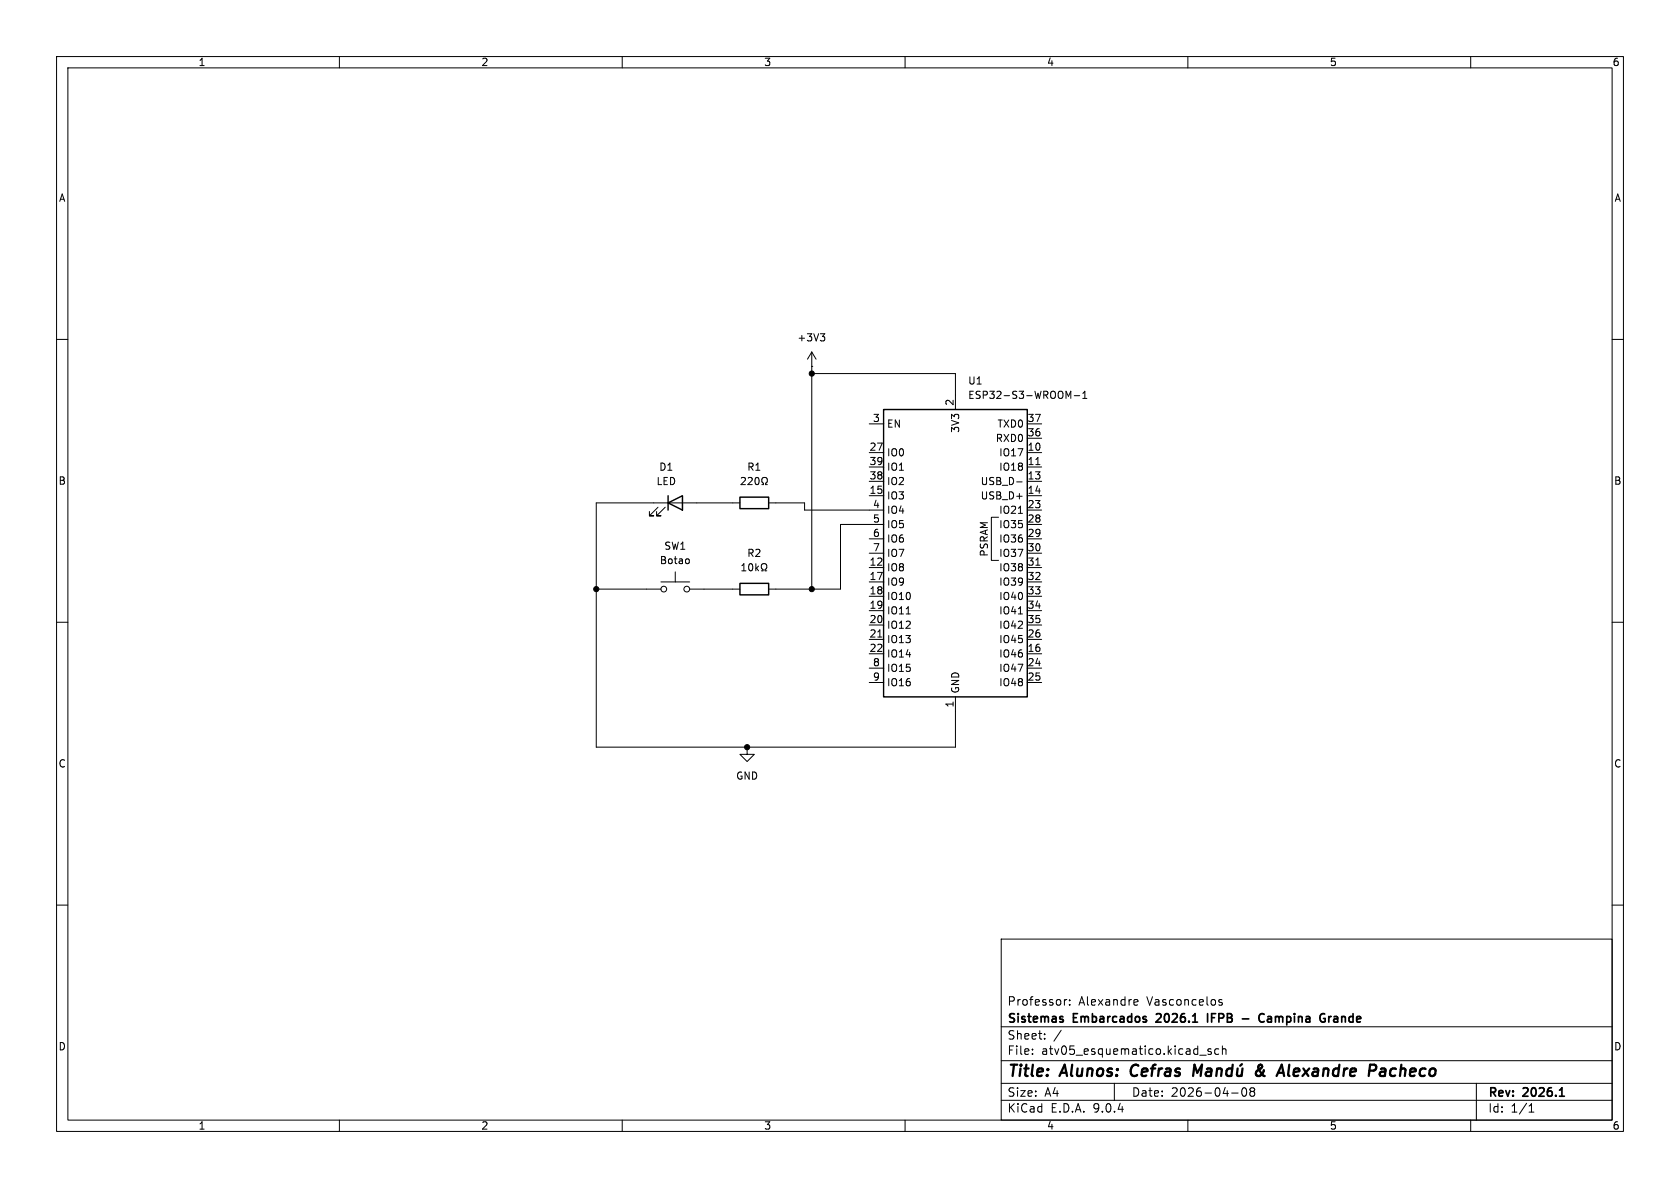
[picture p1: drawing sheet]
<svg xmlns="http://www.w3.org/2000/svg" width="297mm" height="210mm" viewBox="0 0 297 210" stroke-linecap="round" stroke-linejoin="round" font-family="sans-serif">
<g fill="none" stroke="#000" stroke-width=".18">
<path d="M10 10h277v190h-277zM12 12h273v186h-273zM60 10v2M110 10v2M160 10v2M210 10v2M260 10v2M145 59h.8l-.4 .5M145.6 59.5l.2 .2v.3l-.2 .3M10 60h2M143.5 64.8h.1M143.5 62.2l-.8 1.3"/>
<path d="M143.5 62.2l.8 1.3M143.5 62.2v41.9M143.5 66h25.4v6.4M153.7 74.9h2.5M181.6 74.9h2.5M181.6 77.5h2.5M188.9 70.1l.4-.9v1.2M189.9 69.9h1M191.4 70.4h.7M191.4 69.5l.4-.3v1.2M285 60h2M116.3 89.7l-1.5 1.5h.8h-.8v-.8"/>
<path d="M117.6 89.7l-1.5 1.5h.7h-.7v-.8M121.6 98.8l.3 .2v.4l-.3 .2M130.8 88.9h-25.4v43.2h63.5v-8.9M131.1 84.5l.4-.1 .3 .4-.8 .9h.8M132.3 84.5l.4-.1 .3 .4-.8 .9h.8M132.5 99.8l.2-.2a.68 .68 0 0 1 .4 .7 .68 .68 0 0 1-.4 .6l-.2-.1-.1-.4zM133.6 84.5l.2-.1a.68 .68 0 0 1 .4 .6 .68 .68 0 0 1-.4 .7l-.2-.2-.1-.3zM133.6 99.6v1.3M134.7 85.7h.3v-.3a.54 .54 0 0 1-.3-.7 .54 .54 0 0 1 .8-.2 .58 .58 0 0 1-.2 .9v.3h.3M135.9 88.9h6.3v1.3h14M153.7 80h2.5M153.7 82.6h2.5"/>
<path d="M153.7 85.1h2.5M153.7 87.6h2.5M153.7 95.3h2.5M153.7 97.8h2.5M156.2 92.7h-7.6v11.4h-12.7M176.5 91.4h-1.2v7.7h1.2M179.7 85.2h1M180 90.7h.8M181.6 80h2.5M181.6 82.6h2.5M181.6 85.1h2.5M181.6 87.6h2.5"/>
<path d="M181.6 90.2h2.5M181.6 92.7h2.5M181.6 95.3h2.5M181.6 97.8h2.5M183.1 82.1h.7M183.1 99.9h.7M10 110h2M105.4 104.1h11.4M116.8 102.9h5.1M119.4 101.1v1.8M121.9 104.1h8.9M131.1 100.9h.8"/>
<path d="M131.1 100l.4-.4v1.3M133.7 100.4l.4 .5M134.1 100.1l-.5 .4M134.6 100.9h.3v-.2a.54 .54 0 0 1-.3-.8 .54 .54 0 0 1 .8-.2 .58 .58 0 0 1-.1 1v.2h.3M153.7 102.9h2.5M153.7 100.3h2.5M153.7 105.4h2.5M153.7 108h2.5M153.7 110.5h2.5M153.7 113h2.5M153.7 115.6h2.5M153.7 118.1h2.5"/>
<path d="M155.2 112.6h.7M160.2 108.5h.7M180 108.5h.8M181.6 102.9h2.5M181.6 100.3h2.5M181.6 105.4h2.5M181.6 108h2.5M181.6 110.5h2.5M181.6 113h2.5M181.6 115.6h2.5M181.6 118.1h2.5M285 110h2"/>
<path d="M132.1 132.1v1.3h1.2l-1.2 1.2-1.3-1.2h1.3M132.1 132.1h.1M153.7 120.7h2.5M181.6 120.7h2.5M10 160h2M177 166h108v32h-108zM188.2 176.7v1M188.6 176.7l-.3 .1-.1 .2M189.1 177.6v.1M189.1 176.8v.1M200.7 176.7l.4 .1 .1 .3-.7 .1M201.1 177.6l-.4 .1"/>
<path d="M216 176.8l-.3-.1-.2 .2v.2l.5 .2v.3h-.5M285 160h2M60 198v2M110 198v2M160 198v2M177 194.5h108M177 191.5h108M177 187.5h108M177 181.5h108M182.5 186.3v.1M182.5 185.5v.1M184.7 183.6v.1"/>
<path d="M184.7 182.8v.1M187.6 182.1l-1.3 2M197 191.5v3M210 198v2M212.1 186.5h1.1M214.1 185.5l-.4-.1-.2 .2 .1 .2 .5 .2v.3h-.6M215.5 185.5l-.5-.1-.3 .3v.4l.2 .2h.6M216.1 185.5l.2-.1 .4 .1v.9M216.1 184.9v1.5M217.7 193.2h1.2M219.7 192.4l.2-.1a.81 .81 0 0 1 .6 .6 .81 .81 0 0 1-.3 .8l-.2 .1a.81 .81 0 0 1-.3-1.4zM221.2 192.9l-.2-.2 .2-.4 .5 .1 .1 .2-.3 .3"/>
<path d="M221.2 192.9l-.2 .3v.5l.2 .1 .5-.1 .1-.2-.1-.4-.2-.2M221.2 192.9h.3M260 198v2M261 191.5v6.5M270.3 196.6h.9M270.3 195.5l.4-.4v1.5"/>
<circle cx="117.3" cy="104.1" r=".51"/>
<circle cx="121.4" cy="104.1" r=".51"/>
</g>
<g fill="none" stroke="#000" stroke-width=".3">
<path d="M187.8 179.7l.1 .1M204.5 179.3h-.1M205.2 179.8l-.9 .9h1M213.5 179.2v1.5M223.5 179.3a.6 .6 0 0 0-.8 0 .6 .6 0 0 0-.1 .7 .56 .56 0 0 0 .2 .6 .56 .56 0 0 0 .7-.1M224.6 179.7l-.5 .1M234.9 179.7v1M235.3 179.7l-.2 .1-.2 .2M187.8 180.2l.2 .2-.2 .3M219.6 180.1h1.2M224.6 180.1h-.3a.29 .29 0 0 0-.3 .3 .29 .29 0 0 0 .3 .3h.3M235.8 180.2v.4"/>
<path d="M275.7 193.8h.9"/>
</g>
<g fill="none" stroke="#000" stroke-width=".4">
<path d="M200.2 188.5a1.27 1.27 0 0 0 0 1.6M210.9 190.2l.3-2 .5 1.4 .8-1.4-.2 2M213.4 189l.2-.1 .5 .1v1.2M214.2 189.4h-.7a.4 .4 0 0 0-.3 .4 .4 .4 0 0 0 .2 .4l.7-.1M215.2 189.1a.49 .49 0 0 1 .8 .1l-.1 1M215.2 188.9l-.2 1.3M217.8 189a.66 .66 0 0 0-1 .3v.5l.1 .3 .2 .1 .6-.1M217.9 188.2l-.2 2M218.8 188.9l-.1 1.2a.57 .57 0 0 0 .8-.1M219.6 188.1l-.4 .3M219.7 188.9l-.2 1.3M223.4 189.2l-.1 .4a.92 .92 0 0 1-1 .6l-.1-.1a.54 .54 0 0 1 .1-.8l.8-.7v-.3l-.2-.1a.41 .41 0 0 0-.5 .5l.7 1.1 .5 .4"/>
<path d="M227.9 188.2l-.2 1.7 .3 .3M228.7 189.5l1-.1-.1-.4-.1-.1-.6 .1-.2 .9 .2 .3 .6-.1M230.4 188.9l.9 1.3M231.5 188.9l-1.2 1.3M232.2 189l.2-.1 .6 .1-.1 1.2M233 189.4h-.7a.4 .4 0 0 0-.3 .4 .4 .4 0 0 0 .3 .4l.6-.1M234 189.1a.49 .49 0 0 1 .9 .1l-.2 1M234 188.9l-.1 1.3M236.7 189a.66 .66 0 0 0-1 .3l-.1 .5 .2 .3 .2 .1 .6-.1M236.8 188.2l-.3 2M237.7 188.9l-.2 1.3M238.2 188.9l-.4 .1-.2 .3"/>
<path d="M238.7 189.5l1-.1-.1-.4-.1-.1-.6 .1-.2 .9 .2 .3 .6-.1M242.1 189.3h.7a.55 .55 0 0 0 .5-.5 .55 .55 0 0 0-.3-.6h-.8l-.2 2M244.1 189l.2-.1 .6 .1-.1 1.2M244.9 189.4h-.6a.4 .4 0 0 0-.4 .4 .4 .4 0 0 0 .3 .4l.6-.1"/>
</g>
<path d="M156.2 72.4h25.4v50.8h-25.4zM118.1 88.9l2.5-1.3v2.6zM118.1 87.6v2.6M130.8 87.9h5.1v2h-5.1zM130.8 103.1h5.1v2.1h-5.1z" fill="none" stroke="#000" stroke-width=".25"/>
<g fill="#000" stroke="#000" stroke-width=".18">
<circle cx="143.5" cy="66" r=".46"/>
<circle cx="105.4" cy="104.1" r=".46"/>
<circle cx="143.5" cy="104.1" r=".46"/>
<circle cx="132.1" cy="132.1" r=".46"/>
</g>
<g font-size="2.8">
<text x="178" y="190.9">Title:</text>
<text x="187.7" y="190.9">Alunos:</text>
<text x="200.7" y="190.9">Cefras</text>
<text x="224.4" y="190.9">&amp;</text>
<text x="246" y="190.9">Pacheco</text>
</g>
<g font-size="2.1">
<text x="178" y="178">Professor:</text>
<text x="190.7" y="178">Alexandre</text>
<text x="202.8" y="178">Vasconcelos</text>
<text x="178" y="184">Sheet:</text>
<text x="178" y="181.2">Sistemas</text>
<text x="189.8" y="181.2">Embarcados</text>
<text x="205.1" y="181.2">2026.1</text>
<text x="214.7" y="181.2">IFPB</text>
<text x="225.1" y="181.2">Campina</text>
<text x="236.5" y="181.2">Grande</text>
<text x="178" y="186.7">File:</text>
<text x="184.1" y="186.7">atv05_esquematico.kicad_sch</text>
<text x="178" y="196.9">KiCad</text>
<text x="178" y="194.1">Size:</text>
<text x="184.7" y="194.1">A4</text>
<text x="185.7" y="196.9">E.D.A.</text>
<text x="193.3" y="196.9">9.0.4</text>
<text x="200" y="194.1">Date:</text>
<text x="207" y="194.1">2026-04-08</text>
<text x="263" y="194.3">Rev:</text>
<text x="263" y="196.9">Id:</text>
<text x="267.1" y="196.9">1/1</text>
<text x="269.4" y="194.3">2026.1</text>
</g>
<g font-size="1.8">
<text x="35" y="11.9">1</text>
<text x="85" y="11.9">2</text>
<text x="135" y="11.9">3</text>
<text x="185" y="11.9">4</text>
<text x="235" y="11.9">5</text>
<text x="285" y="11.9">6</text>
<text x="10.3" y="35.9">A</text>
<text x="285.3" y="35.9">A</text>
<text x="140.9" y="60.6">+3V3</text>
<text x="168.7" y="71.8" transform="rotate(-90 168.7 71.8)">2</text>
<text x="171.1" y="68.2">U1</text>
<text x="171.1" y="70.7">ESP32-S3-WROOM-1</text>
<text x="154.2" y="74.7">3</text>
<text x="156.7" y="75.8">EN</text>
<text x="169.8" y="76.6" transform="rotate(-90 169.8 76.6)">3V3</text>
<text x="176.2" y="75.8">TXD0</text>
<text x="181.6" y="74.7">37</text>
<text x="181.6" y="77.2">36</text>
<text x="116.5" y="83.4">D1</text>
<text x="132" y="83.4">R1</text>
<text x="153.6" y="79.8">27</text>
<text x="153.6" y="82.3">39</text>
<text x="156.7" y="80.9">IO0</text>
<text x="156.7" y="83.4">IO1</text>
<text x="175.9" y="78.3">RXD0</text>
<text x="176.5" y="80.9">IO17</text>
<text x="176.5" y="83.4">IO18</text>
<text x="181.6" y="79.8">10</text>
<text x="181.6" y="82.3">11</text>
<text x="10.3" y="85.9">B</text>
<text x="116" y="86">LED</text>
<text x="153.6" y="84.8">38</text>
<text x="153.6" y="87.4">15</text>
<text x="154.2" y="89.9">4</text>
<text x="156.7" y="86">IO2</text>
<text x="156.7" y="88.5">IO3</text>
<text x="173.3" y="86">USB_D-</text>
<text x="173.3" y="88.5">USB_D+</text>
<text x="181.6" y="84.8">13</text>
<text x="181.6" y="87.4">14</text>
<text x="181.6" y="89.9">23</text>
<text x="285.3" y="85.9">B</text>
<text x="154.2" y="92.5">5</text>
<text x="154.2" y="95">6</text>
<text x="156.7" y="91">IO4</text>
<text x="156.7" y="93.6">IO5</text>
<text x="176.5" y="91">IO21</text>
<text x="176.5" y="93.6">IO35</text>
<text x="181.6" y="92.5">28</text>
<text x="181.6" y="95">29</text>
<text x="116.6" y="99.9">Botao</text>
<text x="117.3" y="97.4">SW1</text>
<text x="132" y="98.7">R2</text>
<text x="153.6" y="100.1">12</text>
<text x="154.2" y="97.5">7</text>
<text x="156.7" y="96.1">IO6</text>
<text x="156.7" y="98.7">IO7</text>
<text x="156.7" y="101.2">IO8</text>
<text x="174.9" y="98.5" transform="rotate(-90 174.9 98.5)">PSRAM</text>
<text x="176.5" y="96.1">IO36</text>
<text x="176.5" y="98.7">IO37</text>
<text x="176.5" y="101.2">IO38</text>
<text x="181.6" y="97.5">30</text>
<text x="181.6" y="100.1">31</text>
<text x="153.6" y="102.6">17</text>
<text x="153.6" y="105.2">18</text>
<text x="153.6" y="107.7">19</text>
<text x="156.7" y="103.7">IO9</text>
<text x="156.7" y="106.3">IO10</text>
<text x="176.5" y="103.7">IO39</text>
<text x="176.5" y="106.3">IO40</text>
<text x="181.6" y="102.6">32</text>
<text x="181.6" y="105.2">33</text>
<text x="181.6" y="107.7">34</text>
<text x="153.6" y="110.2">20</text>
<text x="153.6" y="112.8">21</text>
<text x="156.7" y="108.8">IO11</text>
<text x="156.7" y="111.4">IO12</text>
<text x="156.7" y="113.9">IO13</text>
<text x="176.5" y="108.8">IO41</text>
<text x="176.5" y="111.4">IO42</text>
<text x="176.5" y="113.9">IO45</text>
<text x="181.6" y="110.2">35</text>
<text x="181.6" y="112.8">26</text>
<text x="153.6" y="115.3">22</text>
<text x="154.2" y="117.9">8</text>
<text x="156.7" y="116.4">IO14</text>
<text x="156.7" y="119">IO15</text>
<text x="176.5" y="116.4">IO46</text>
<text x="176.5" y="119">IO47</text>
<text x="181.6" y="115.3">16</text>
<text x="181.6" y="117.9">24</text>
<text x="154.2" y="120.4">9</text>
<text x="156.7" y="121.5">IO16</text>
<text x="168.7" y="125.2" transform="rotate(-90 168.7 125.2)">1</text>
<text x="169.8" y="122.7" transform="rotate(-90 169.8 122.7)">GND</text>
<text x="176.5" y="121.5">IO48</text>
<text x="181.6" y="120.4">25</text>
<text x="10.3" y="135.9">C</text>
<text x="285.3" y="135.9">C</text>
<text x="130" y="138">GND</text>
<text x="10.3" y="185.9">D</text>
<text x="285.3" y="185.9">D</text>
<text x="35" y="199.9">1</text>
<text x="85" y="199.9">2</text>
<text x="135" y="199.9">3</text>
<text x="185" y="199.9">4</text>
<text x="235" y="199.9">5</text>
<text x="285" y="199.9">6</text>
</g>
</svg>
